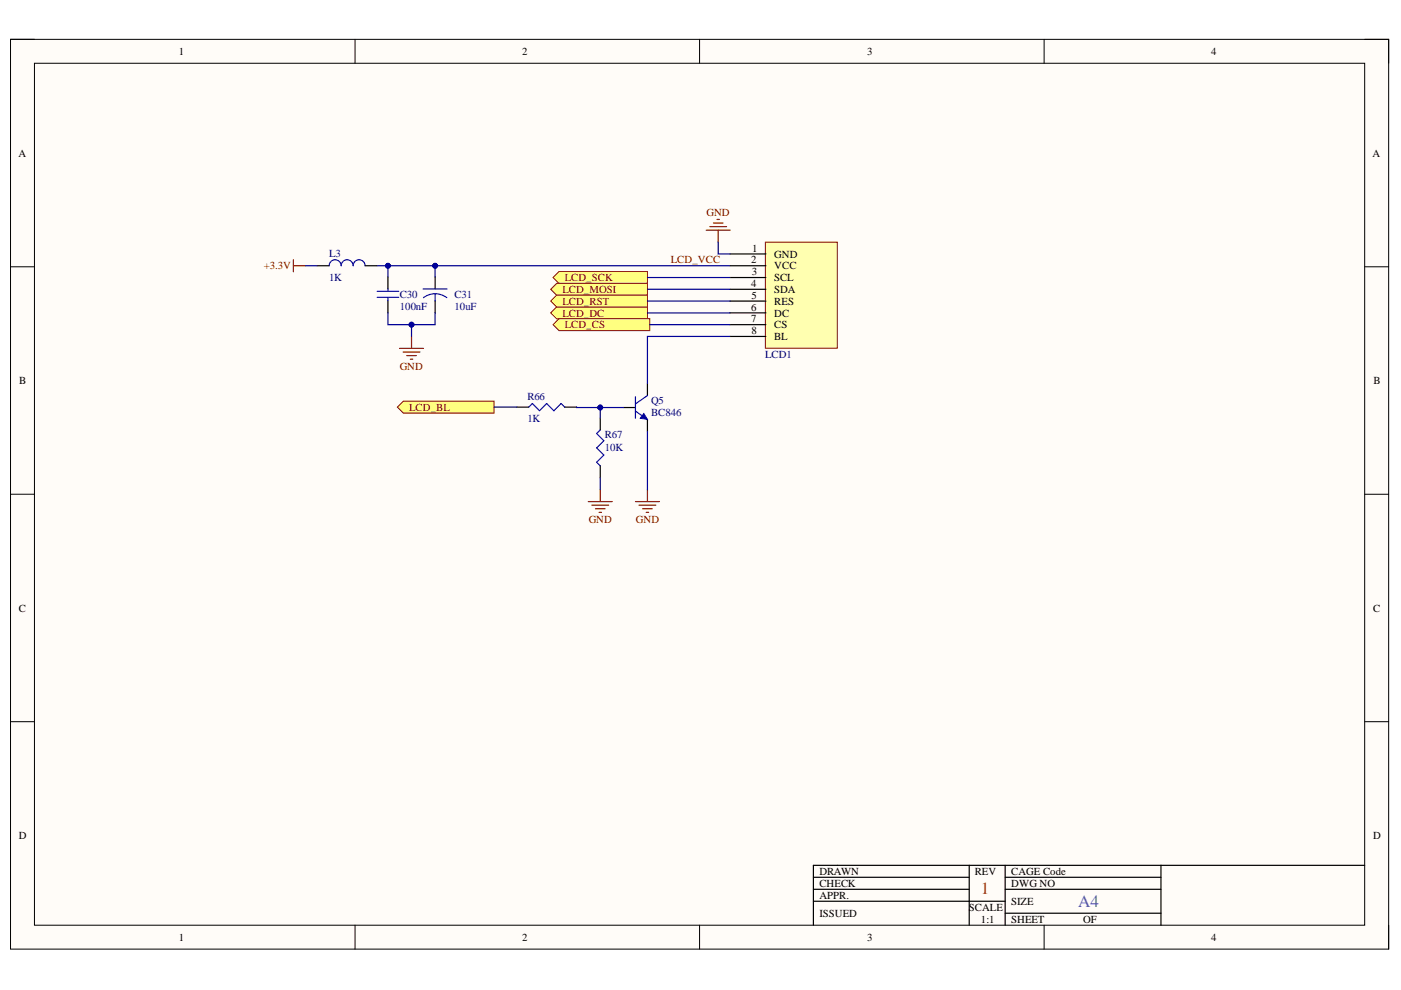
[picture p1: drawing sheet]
<svg xmlns="http://www.w3.org/2000/svg" width="297mm" height="210mm" viewBox="0 0 297 210" stroke-linecap="round" stroke-linejoin="round" font-family="sans-serif">
<path d="M2.2 8.3h292.2v192.9h-292.2z" fill-rule="evenodd" fill="#fffcf8"/>
<path d="M2.2 8.3h292.2v192.9h-292.2z" fill="none" stroke="#000" stroke-width=".21"/>
<path d="M7.3 13.4h282v182.8h-282z" fill-rule="evenodd" fill="#fffcf8"/>
<g fill="none" stroke="#000" stroke-width=".21">
<path d="M2.2 8.3h5.1M7.3 13.4h282v182.8h-282zM75.3 8.3v5.1M148.3 8.3v5.1M221.4 8.3v5.1M289.3 8.3h5.1v5.1M2.2 56.6h5.1M289.3 56.6h5.1M2.2 104.8h5.1M289.3 104.8h5.1M2.2 153h5.1M289.3 153h5.1"/>
<path d="M75.3 196.2v5M148.3 196.2v5M221.4 196.2v5M294.4 196.2v5"/>
</g>
<g fill="none" stroke="#000" stroke-width=".25">
<path d="M132.2 86.4h2.5M137.3 81.3v2.6M137.3 88.9v2.6M172.5 186h33M172.5 188.6h33M172.5 191.1h40.6M205.5 183.5v12.7M213.1 183.5v12.7M213.1 186h33M213.1 188.6h33M213.1 193.6h33M246.1 183.5v12.7"/>
<path d="M289.3 183.5h-116.8v12.7"/>
</g>
<path d="M134.7 87.2l2.6 1.7M134.7 84.1v4.6M137.3 83.9l-2.6 1.7" fill="none" stroke="#00f" stroke-width=".25"/>
<path d="M136.5 87.7l.8 1.2-1.6-.2z" fill="#00f"/>
<path d="M136.5 87.7l.8 1.2-1.6-.2z" fill="none" stroke="#00f" stroke-width=".21"/>
<path d="M112.1 86.3l.8-.7 1.5 1.5 1.5-1.5 1.5 1.5 1.6-1.5 .7 .7M127.3 91.2l-.8 .7 1.5 1.5-1.5 1.6 1.5 1.5-1.5 1.5 .8 .8" fill="none" stroke="#00f" stroke-width=".25"/>
<path d="M109.6 86.3h2.5M119.7 86.3h2.6M127.3 88.6v2.6M127.3 98.8v2.5" fill="none" stroke="#000" stroke-width=".25"/>
<path d="M124.7 106.3h5.1M125.5 107.1h3.5M126.2 107.9h2.1M127 108.6h.5M127.3 103.8v2.5M134.7 106.3h5.1M135.5 107.1h3.5M136.2 107.9h2.1M137 108.6h.5M137.3 103.8v2.5" fill="none" stroke="#800000" stroke-width=".25"/>
<path d="M84.3 86.3l1.2-1.2h19.3v2.5h-19.3z" fill-rule="evenodd" fill="#ffff80"/>
<path d="M84.3 86.3l1.2-1.2h19.3v2.5h-19.3z" fill="none" stroke="#800000" stroke-width=".21"/>
<path d="M162.3 51.3h15.2v22.5h-15.2z" fill-rule="evenodd" fill="#ffffb0"/>
<path d="M162.3 51.3h15.2v22.5h-15.2z" fill="none" stroke="#800000" stroke-width=".21"/>
<g fill="none" stroke="#000" stroke-width=".25">
<path d="M67.2 56.3h2.6M77.4 56.3h2.5M82.2 58.7v2.6M92.3 58.7v2.6M154.8 53.8h7.6M154.8 56.3h7.6M154.8 58.8h7.6M82.2 63.8v2.5M92.3 63.8v2.5M154.8 61.3h7.6M154.8 63.8h7.6M154.8 68.8h7.6"/>
<path d="M154.8 66.3h7.6M154.8 71.3h7.6"/>
</g>
<path d="M69.8 56.3a1.27 1.27 0 0 1 1.3-1.2 1.27 1.27 0 0 1 1.2 1.2 1.27 1.27 0 0 1 1.3-1.2 1.27 1.27 0 0 1 1.3 1.2 1.27 1.27 0 0 1 1.2-1.2 1.27 1.27 0 0 1 1.3 1.2M80 63h4.5M80 61.8h4.5M82.2 61.3v.5M82.2 63v.8M89.7 61.3h5.1M92.3 62.3l1 .1 1.4 .7M92.3 62.3l-1.1 .1-1.4 .7M92.3 62.3v1.5" fill="none" stroke="#00f" stroke-width=".25"/>
<path d="M62.2 55.1v2.5M62.2 56.3h2.5M149.7 48.8h5.1M150.5 48h3.6M151.3 47.3h2M152 46.5h.5M152.3 48.8v2.5M84.7 73.9h5.1M85.5 74.6h3.5M86.2 75.4h2.1M87 76.2h.5M87.2 71.3v2.6" fill="none" stroke="#800000" stroke-width=".25"/>
<path d="M117.3 58.8l1.2-1.2h18.8v2.5h-18.8z" fill-rule="evenodd" fill="#ffff80"/>
<path d="M117.3 58.8l1.2-1.2h18.8v2.5h-18.8z" fill="none" stroke="#800000" stroke-width=".21"/>
<path d="M116.8 61.3l1.2-1.2h19.3v2.5h-19.3z" fill-rule="evenodd" fill="#ffff80"/>
<path d="M116.8 61.3l1.2-1.2h19.3v2.5h-19.3z" fill="none" stroke="#800000" stroke-width=".21"/>
<path d="M116.8 66.3l1.2-1.2h19.3v2.5h-19.3z" fill-rule="evenodd" fill="#ffff80"/>
<path d="M116.8 66.3l1.2-1.2h19.3v2.5h-19.3z" fill="none" stroke="#800000" stroke-width=".21"/>
<path d="M116.8 63.8l1.2-1.2h19.3v2.5h-19.3z" fill-rule="evenodd" fill="#ffff80"/>
<path d="M116.8 63.8l1.2-1.2h19.3v2.5h-19.3z" fill="none" stroke="#800000" stroke-width=".21"/>
<path d="M118.5 67.6h19.3v2.5h-19.3l-1.2-1.3z" fill-rule="evenodd" fill="#ffff80"/>
<path d="M118.5 67.6h19.3v2.5h-19.3l-1.2-1.3z" fill="none" stroke="#800000" stroke-width=".21"/>
<path d="M122.3 86.3l9.9 .1" fill="none" stroke="#000080" stroke-width=".25"/>
<circle cx="127.3" cy="86.4" r=".51" fill="#000080"/>
<circle cx="127.3" cy="86.4" r=".51" fill="none" stroke="#000080" stroke-width=".21"/>
<path d="M127.3 86.4v2.2" fill="none" stroke="#000080" stroke-width=".25"/>
<circle cx="127.3" cy="86.4" r=".51" fill="#000080"/>
<circle cx="127.3" cy="86.4" r=".51" fill="none" stroke="#000080" stroke-width=".21"/>
<path d="M82.2 56.3v2.4M104.8 86.3h4.8M137.3 91.5v12.3M127.3 101.3v2.5" fill="none" stroke="#000080" stroke-width=".25"/>
<circle cx="82.2" cy="56.3" r=".51" fill="#000080"/>
<circle cx="82.2" cy="56.3" r=".51" fill="none" stroke="#000080" stroke-width=".21"/>
<path d="M82.2 66.3v2.5h10.1v-2.5" fill="none" stroke="#000080" stroke-width=".25"/>
<circle cx="87.2" cy="68.8" r=".51" fill="#000080"/>
<circle cx="87.2" cy="68.8" r=".51" fill="none" stroke="#000080" stroke-width=".21"/>
<path d="M87.2 68.8v2.5" fill="none" stroke="#000080" stroke-width=".25"/>
<circle cx="87.2" cy="68.8" r=".51" fill="#000080"/>
<circle cx="87.2" cy="68.8" r=".51" fill="none" stroke="#000080" stroke-width=".21"/>
<path d="M79.9 56.3h74.9" fill="none" stroke="#000080" stroke-width=".25"/>
<circle cx="92.3" cy="56.3" r=".51" fill="#000080"/>
<circle cx="92.3" cy="56.3" r=".51" fill="none" stroke="#000080" stroke-width=".21"/>
<circle cx="82.2" cy="56.3" r=".51" fill="#000080"/>
<circle cx="82.2" cy="56.3" r=".51" fill="none" stroke="#000080" stroke-width=".21"/>
<path d="M92.3 56.3v2.4" fill="none" stroke="#000080" stroke-width=".25"/>
<circle cx="92.3" cy="56.3" r=".51" fill="#000080"/>
<circle cx="92.3" cy="56.3" r=".51" fill="none" stroke="#000080" stroke-width=".21"/>
<path d="M64.7 56.3h2.5M137.3 58.8h17.5M152.3 51.3v2.5h2.5M137.3 61.3h17.5M137.3 63.8h17.5M137.3 66.3h17.5M137.8 68.8h17M154.8 71.3h-17.5v10" fill="none" stroke="#000080" stroke-width=".25"/>
<text font-size="3.6" fill="#ee0e22" x="208" y="189.6">1</text>
<text font-size="3.6" fill="#009cca" x="228.6" y="192.4">A4</text>
<g font-size="2.3">
<text x="37.9" y="11.7">1</text>
<text x="110.7" y="11.7">2</text>
<text x="183.9" y="11.7">3</text>
<text x="256.8" y="11.7">4</text>
<text x="3.9" y="33.3">A</text>
<text x="291" y="33.3">A</text>
<text x="159.5" y="53.4">1</text>
<text x="159.3" y="55.8">2</text>
<text x="159.4" y="58.4">3</text>
<text x="164.2" y="54.7">GND</text>
<text x="164.2" y="57.1">VCC</text>
<text x="164.2" y="59.6">SCL</text>
<text x="159.3" y="60.8">4</text>
<text x="159.3" y="65.9">6</text>
<text x="159.3" y="63.4">5</text>
<text x="164.2" y="62.2">SDA</text>
<text x="164.2" y="64.6">RES</text>
<text x="159.3" y="68.3">7</text>
<text x="159.3" y="70.9">8</text>
<text x="164.2" y="69.6">CS</text>
<text x="164.2" y="67.2">DC</text>
<text x="164.2" y="72.1">BL</text>
<text x="4.1" y="81.4">B</text>
<text x="291.2" y="81.4">B</text>
<text x="4" y="129.7">C</text>
<text x="291.1" y="129.7">C</text>
<text x="4" y="177.9">D</text>
<text x="291.1" y="177.9">D</text>
<text x="173.7" y="185.5">DRAWN</text>
<text x="206.7" y="185.5">REV</text>
<text x="214.4" y="185.5">CAGE Code</text>
<text x="173.7" y="188.1">CHECK</text>
<text x="173.7" y="190.6">APPR.</text>
<text x="214.4" y="188.1">DWG NO</text>
<text x="214.4" y="191.9">SIZE</text>
<text x="173.7" y="194.4">ISSUED</text>
<text x="205.4" y="193.1">SCALE</text>
<text x="208" y="195.7">1:1</text>
<text x="214.4" y="195.7">SHEET</text>
<text x="229.6" y="195.7">OF</text>
<text x="37.9" y="199.5">1</text>
<text x="110.7" y="199.5">2</text>
<text x="183.9" y="199.5">3</text>
<text x="256.8" y="199.5">4</text>
</g>
<g font-size="2.3" fill="#800000">
<text x="149.8" y="45.8">GND</text>
<text x="55.9" y="57.1">+3.3V</text>
<text x="119.8" y="59.6">LCD_SCK</text>
<text x="142.3" y="55.8">LCD_VCC</text>
<text x="119.2" y="62.2">LCD_MOSI</text>
<text x="119.2" y="64.6">LCD_RST</text>
<text x="119.2" y="67.2">LCD_DC</text>
<text x="119.8" y="69.6">LCD_CS</text>
<text x="84.7" y="78.5">GND</text>
<text x="86.8" y="87.1">LCD_BL</text>
<text x="124.8" y="110.9">GND</text>
<text x="134.8" y="110.9">GND</text>
</g>
<g font-size="2.3" fill="#000080">
<text x="69.8" y="59.6">1K</text>
<text x="69.8" y="54.6">L3</text>
<text x="84.7" y="65.6">100nF</text>
<text x="84.7" y="63.1">C30</text>
<text x="96.3" y="65.6">10uF</text>
<text x="96.3" y="63.1">C31</text>
<text x="162.2" y="75.9">LCD1</text>
<text x="111.8" y="89.4">1K</text>
<text x="111.8" y="84.8">R66</text>
<text x="138" y="88.2">BC846</text>
<text x="138" y="85.7">Q5</text>
<text x="128.2" y="95.5">10K</text>
<text x="128.2" y="92.9">R67</text>
</g>
</svg>
